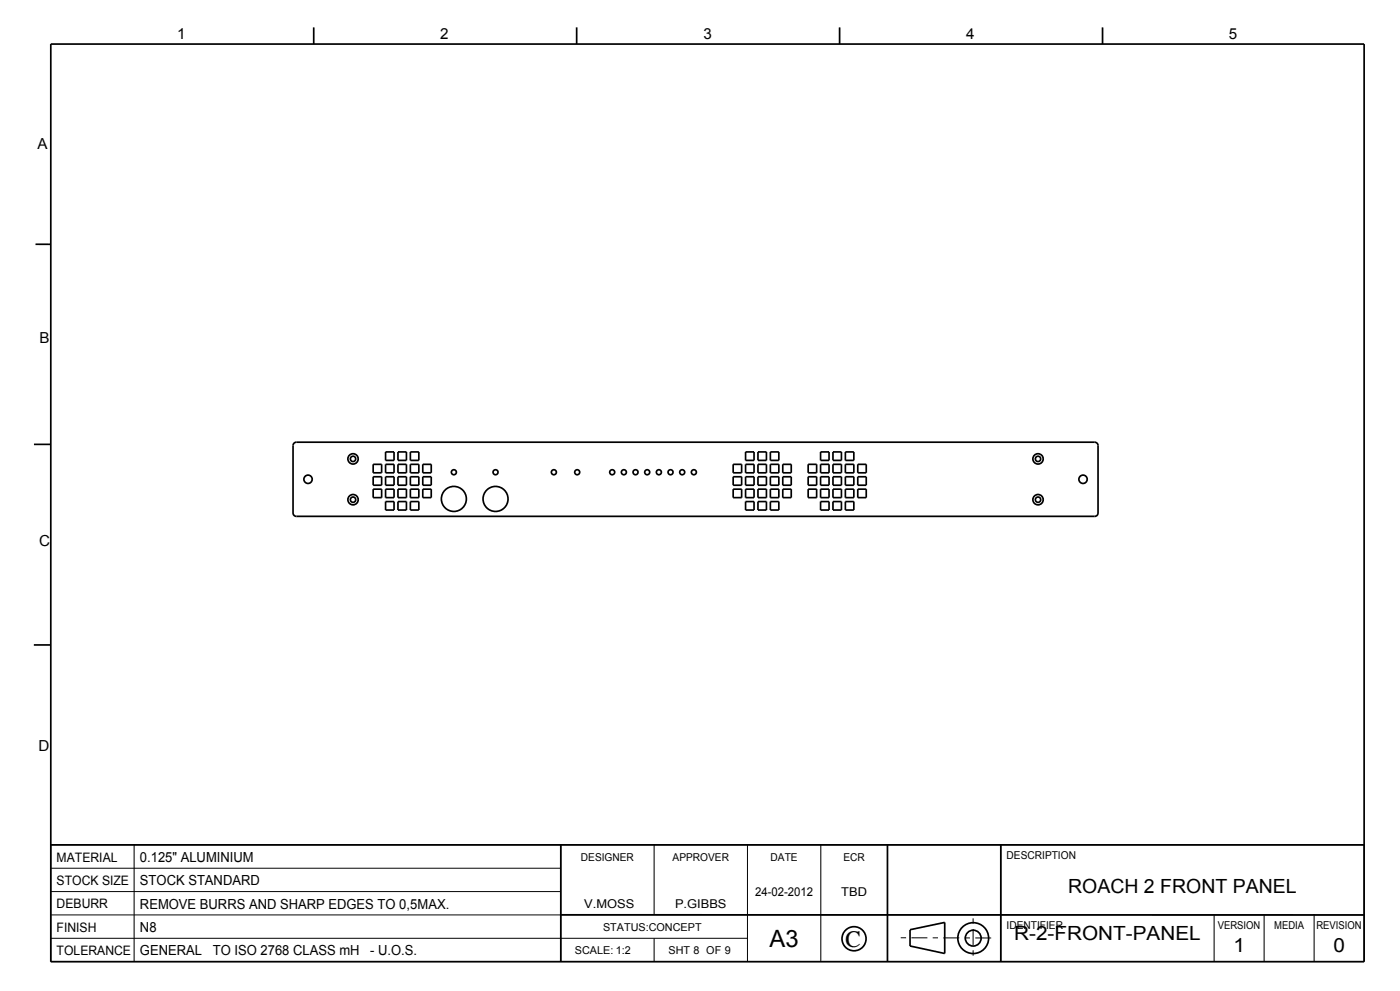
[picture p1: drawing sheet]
<svg xmlns="http://www.w3.org/2000/svg" width="420mm" height="297mm" viewBox="0 0 420 297" stroke-linecap="round" stroke-linejoin="round" font-family="sans-serif">
<g fill="none" stroke="#000" stroke-width=".3">
<path d="M15.2 253.2h394v35h-394zM40.2 253.2v35M168.2 253.2v35M196.2 253.2v21M224.2 253.2v35M246.2 253.2v35M266.2 253.2v35M300.2 253.2v35M15.2 274.2h394M15.2 267.2h153M15.2 260.2h153M364.2 274.2v14"/>
<path d="M379.2 274.2v14M394.2 274.2v14M15.2 281.2h209M196.2 281.2v7"/>
</g>
<g fill="none" stroke="#000" stroke-width=".51">
<path d="M15.2 13.2h394v275h-394zM94.1 8.2v5M173 8.2v5M251.9 8.2v5M330.8 8.2v5M10.7 73.2h4.5M10.2 133.2h5M88.2 132.8l.7-.3h239.5a1 1 0 0 1 1 1v20.3a1 1 0 0 1-1 1h-239.5a1 1 0 0 1-1-1v-20.3zM112 139.2h2.5v2.5h-2.5zM115.7 135.4h2.5v2.6h-2.5zM115.7 139.2h2.5v2.5h-2.5zM119.4 135.4h2.5v2.6h-2.5z"/>
<path d="M119.4 139.2h2.5v2.5h-2.5zM123.1 135.4h2.6v2.6h-2.6zM123.1 139.2h2.6v2.5h-2.6zM126.8 139.2h2.6v2.5h-2.6zM220 139.2h2.5v2.5h-2.5zM223.7 135.4h2.5v2.6h-2.5zM223.7 139.2h2.5v2.5h-2.5zM227.4 139.2h2.5v2.5h-2.5zM227.4 135.4h2.5v2.6h-2.5zM231.1 139.2h2.6v2.5h-2.6zM231.1 135.4h2.6v2.6h-2.6zM234.8 139.2h2.6v2.5h-2.6z"/>
<path d="M242.5 139.2h2.5v2.5h-2.5zM246.2 135.4h2.5v2.6h-2.5zM246.2 139.2h2.5v2.5h-2.5zM249.9 139.2h2.5v2.5h-2.5zM249.9 135.4h2.5v2.6h-2.5zM253.6 139.2h2.6v2.5h-2.6zM253.6 135.4h2.6v2.6h-2.6zM257.3 139.2h2.6v2.5h-2.6zM112 142.9h2.5v2.5h-2.5zM112 146.6h2.5v2.5h-2.5zM115.7 142.9h2.5v2.5h-2.5zM115.7 146.6h2.5v2.5h-2.5z"/>
<path d="M115.7 150.3h2.5v2.6h-2.5zM119.4 142.9h2.5v2.5h-2.5zM119.4 146.6h2.5v2.5h-2.5zM119.4 150.3h2.5v2.6h-2.5zM123.1 142.9h2.6v2.5h-2.6zM123.1 146.6h2.6v2.5h-2.6zM123.1 150.3h2.6v2.6h-2.6zM126.8 142.9h2.6v2.5h-2.6zM126.8 146.6h2.6v2.5h-2.6zM220 146.6h2.5v2.5h-2.5zM220 142.9h2.5v2.5h-2.5zM223.7 150.3h2.5v2.6h-2.5z"/>
<path d="M223.7 146.6h2.5v2.5h-2.5zM223.7 142.9h2.5v2.5h-2.5zM227.4 150.3h2.5v2.6h-2.5zM227.4 146.6h2.5v2.5h-2.5zM227.4 142.9h2.5v2.5h-2.5zM231.1 150.3h2.6v2.6h-2.6zM231.1 146.6h2.6v2.5h-2.6zM231.1 142.9h2.6v2.5h-2.6zM234.8 146.6h2.6v2.5h-2.6zM234.8 142.9h2.6v2.5h-2.6zM242.5 146.6h2.5v2.5h-2.5zM242.5 142.9h2.5v2.5h-2.5z"/>
<path d="M246.2 150.3h2.5v2.6h-2.5zM246.2 146.6h2.5v2.5h-2.5zM246.2 142.9h2.5v2.5h-2.5zM249.9 150.3h2.5v2.6h-2.5zM249.9 146.6h2.5v2.5h-2.5zM249.9 142.9h2.5v2.5h-2.5zM253.6 150.3h2.6v2.6h-2.6zM253.6 146.6h2.6v2.5h-2.6zM253.6 142.9h2.6v2.5h-2.6zM257.3 146.6h2.6v2.5h-2.6zM257.3 142.9h2.6v2.5h-2.6zM10.1 193.3h5"/>
<path d="M15.2 253.2h394M168.2 253.2v35M266.2 253.2v35M300.2 253.2v35M168.2 274.2h241M273 278.6l10.4-2.1v9.3l-10.4-2.3M273 278.7v4.9"/>
<circle cx="105.9" cy="137.5" r="1.55"/>
<circle cx="105.9" cy="137.5" r=".8"/>
<circle cx="311.4" cy="137.5" r="1.55"/>
<circle cx="311.4" cy="137.5" r=".8"/>
<circle cx="92.4" cy="143.6" r="1.25"/>
<circle cx="105.9" cy="149.8" r="1.55"/>
<circle cx="105.9" cy="149.8" r=".8"/>
<circle cx="136.2" cy="149.5" r="3.8"/>
<circle cx="136.2" cy="141.5" r=".75"/>
<circle cx="148.7" cy="149.5" r="3.8"/>
<circle cx="148.7" cy="141.5" r=".75"/>
<circle cx="166.2" cy="141.5" r=".75"/>
<circle cx="173.2" cy="141.5" r=".75"/>
<circle cx="183.7" cy="141.5" r=".75"/>
<circle cx="187.2" cy="141.5" r=".75"/>
<circle cx="190.7" cy="141.5" r=".75"/>
<circle cx="194.2" cy="141.5" r=".75"/>
<circle cx="197.7" cy="141.5" r=".75"/>
<circle cx="201.2" cy="141.5" r=".75"/>
<circle cx="204.7" cy="141.5" r=".75"/>
<circle cx="208.2" cy="141.5" r=".75"/>
<circle cx="311.4" cy="149.8" r="1.55"/>
<circle cx="311.4" cy="149.8" r=".8"/>
<circle cx="324.9" cy="143.6" r="1.25"/>
<circle cx="256.2" cy="281.3" r="3.6"/>
<circle cx="292" cy="281.2" r="4.6"/>
<circle cx="292" cy="281.2" r="2.37"/>
</g>
<path d="M291.9 275.2v12M270.2 281l28.4 .1" fill="none" stroke="#000" stroke-width=".3" stroke-dasharray="1.6 1.6 4.8 1.6" stroke-linecap="butt"/>
<text font-size="7.2" x="230.9" y="284">A3</text>
<text font-size="7" x="253.5" y="283.8">C</text>
<g font-size="5.8">
<text x="320.4" y="267.7">ROACH 2 FRONT PANEL</text>
<text x="304.3" y="281.8">R-2-FRONT-PANEL</text>
<text x="370" y="285.2">1</text>
<text x="400" y="285.2">0</text>
</g>
<g font-size="4.6">
<text x="53.1" y="11.6">1</text>
<text x="132" y="11.8">2</text>
<text x="211" y="11.8">3</text>
<text x="289.8" y="11.8">4</text>
<text x="368.7" y="11.8">5</text>
<text x="11.3" y="44.7">A</text>
<text x="11.8" y="102.7">B</text>
<text x="11.7" y="163.7">C</text>
<text x="11.6" y="224.9">D</text>
</g>
<g font-size="4.2">
<text x="42" y="258.3">0.125&quot; ALUMINIUM</text>
<text x="42" y="265.3">STOCK STANDARD</text>
<text x="42" y="272.3">REMOVE BURRS AND SHARP EDGES TO 0,5MAX.</text>
<text x="42" y="279.3">N8</text>
<text x="42" y="286.3">GENERAL</text>
<text x="63.9" y="286.3">TO ISO 2768 CLASS mH</text>
<text x="111.1" y="286.3">- U.O.S.</text>
</g>
<g font-size="3.9">
<text x="17" y="258.2">MATERIAL</text>
<text x="17" y="265.2">STOCK SIZE</text>
<text x="17" y="272.2">DEBURR</text>
<text x="17" y="279.2">FINISH</text>
<text x="17" y="286.2">TOLERANCE</text>
</g>
<g font-size="3.6">
<text x="226.5" y="268.6">24-02-2012</text>
<text x="252.4" y="268.6">TBD</text>
<text x="175.3" y="272.1">V.MOSS</text>
<text x="202.5" y="272.1">P.GIBBS</text>
</g>
<g font-size="3.3">
<text x="174.3" y="258">DESIGNER</text>
<text x="201.8" y="258">APPROVER</text>
<text x="231.2" y="258">DATE</text>
<text x="253" y="258">ECR</text>
<text x="302" y="257.5">DESCRIPTION</text>
<text x="180.9" y="279">STATUS:CONCEPT</text>
<text x="302" y="278.5">IDENTIFIER</text>
<text x="365.3" y="278.5">VERSION</text>
<text x="382.2" y="278.5">MEDIA</text>
<text x="394.9" y="278.5">REVISION</text>
<text x="172.5" y="286">SCALE: 1:2</text>
<text x="200.5" y="286">SHT 8 OF 9</text>
</g>
</svg>
